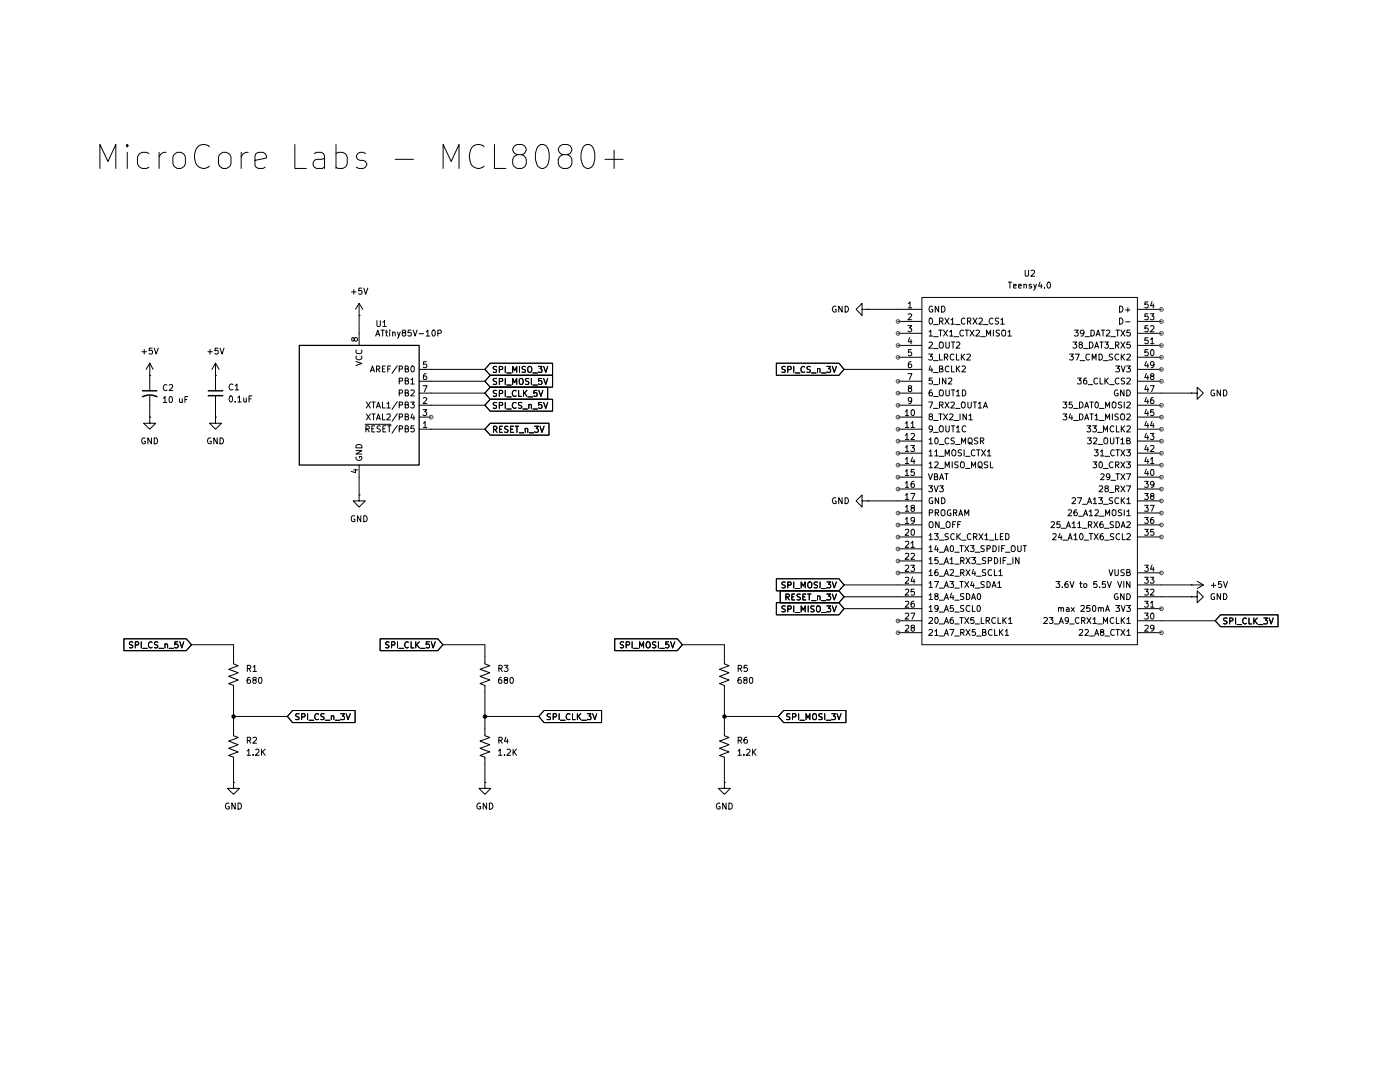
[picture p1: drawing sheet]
(kicad_sch
 (version 20250114)
 (generator "eeschema")
 (generator_version "9.0")
 (paper "A4")
 (lib_symbols
  (symbol "Device:C_Small"
   (pin_numbers (hide yes))
   (pin_names
    (offset 0.254) (hide yes)) (exclude_from_sim no) (in_bom yes) (on_board yes)
   (property "Reference" "C" (at 0.254 1.778 0) (effects (font (size 1.27 1.27)) (justify left)))
   (property "Value" "C_Small" (at 0.254 -2.032 0) (effects (font (size 1.27 1.27)) (justify left)))
   (property "Footprint" "" (at 0 0 0) (effects (font (size 1.27 1.27)) (hide yes)))
   (property "Datasheet" "~" (at 0 0 0) (effects (font (size 1.27 1.27)) (hide yes)))
   (property "Description" "Unpolarized capacitor, small symbol" (at 0 0 0) (effects (font (size 1.27 1.27)) (hide yes)))
   (symbol "C_Small_0_1"
    (polyline (pts (xy -1.524 0.508) (xy 1.524 0.508)) (stroke (width 0.3048) (type default)) (fill (type none)))
    (polyline (pts (xy -1.524 -0.508) (xy 1.524 -0.508)) (stroke (width 0.3302) (type default)) (fill (type none))))
   (symbol "C_Small_1_1"
    (pin passive line (at 0 2.54 270) (length 2.032) (name "~" (effects (font (size 1.27 1.27)))) (number "1" (effects (font (size 1.27 1.27)))))
    (pin passive line (at 0 -2.54 90) (length 2.032) (name "~" (effects (font (size 1.27 1.27)))) (number "2" (effects (font (size 1.27 1.27))))))
   (embedded_fonts no))
  (symbol "Device:C_Small_US"
   (pin_numbers (hide yes))
   (pin_names
    (offset 0.254) (hide yes)) (exclude_from_sim no) (in_bom yes) (on_board yes)
   (property "Reference" "C" (at 0.254 1.778 0) (effects (font (size 1.27 1.27)) (justify left)))
   (property "Value" "C_Small_US" (at 0.254 -2.032 0) (effects (font (size 1.27 1.27)) (justify left)))
   (property "Footprint" "" (at 0 0 0) (effects (font (size 1.27 1.27)) (hide yes)))
   (property "Datasheet" "" (at 0 0 0) (effects (font (size 1.27 1.27)) (hide yes)))
   (property "Description" "capacitor, small US symbol" (at 0 0 0) (effects (font (size 1.27 1.27)) (hide yes)))
   (symbol "C_Small_US_0_1"
    (polyline (pts (xy -1.524 0.508) (xy 1.524 0.508)) (stroke (width 0.3048) (type default)) (fill (type none)))
    (arc (start -1.524 -0.762) (mid 0 -0.3734) (end 1.524 -0.762) (stroke (width 0.3048) (type default)) (fill (type none))))
   (symbol "C_Small_US_1_1"
    (pin passive line (at 0 2.54 270) (length 2.032) (name "~" (effects (font (size 1.27 1.27)))) (number "1" (effects (font (size 1.27 1.27)))))
    (pin passive line (at 0 -2.54 90) (length 2.032) (name "~" (effects (font (size 1.27 1.27)))) (number "2" (effects (font (size 1.27 1.27))))))
   (embedded_fonts no))
  (symbol "Device:R_US"
   (pin_numbers (hide yes))
   (pin_names
    (offset 0)) (exclude_from_sim no) (in_bom yes) (on_board yes)
   (property "Reference" "R" (at 2.54 0 90) (effects (font (size 1.27 1.27))))
   (property "Value" "R_US" (at -2.54 0 90) (effects (font (size 1.27 1.27))))
   (property "Footprint" "" (at 1.016 -0.254 90) (effects (font (size 1.27 1.27)) (hide yes)))
   (property "Datasheet" "~" (at 0 0 0) (effects (font (size 1.27 1.27)) (hide yes)))
   (property "Description" "Resistor, US symbol" (at 0 0 0) (effects (font (size 1.27 1.27)) (hide yes)))
   (symbol "R_US_0_1"
    (polyline (pts (xy 0 2.286) (xy 0 2.54)) (stroke (width 0) (type default)) (fill (type none)))
    (polyline (pts (xy 0 2.286) (xy 1.016 1.905) (xy 0 1.524) (xy -1.016 1.143) (xy 0 0.762)) (stroke (width 0) (type default)) (fill (type none)))
    (polyline (pts (xy 0 0.762) (xy 1.016 0.381) (xy 0 0) (xy -1.016 -0.381) (xy 0 -0.762)) (stroke (width 0) (type default)) (fill (type none)))
    (polyline (pts (xy 0 -0.762) (xy 1.016 -1.143) (xy 0 -1.524) (xy -1.016 -1.905) (xy 0 -2.286)) (stroke (width 0) (type default)) (fill (type none)))
    (polyline (pts (xy 0 -2.286) (xy 0 -2.54)) (stroke (width 0) (type default)) (fill (type none))))
   (symbol "R_US_1_1"
    (pin passive line (at 0 3.81 270) (length 1.27) (name "~" (effects (font (size 1.27 1.27)))) (number "1" (effects (font (size 1.27 1.27)))))
    (pin passive line (at 0 -3.81 90) (length 1.27) (name "~" (effects (font (size 1.27 1.27)))) (number "2" (effects (font (size 1.27 1.27))))))
   (embedded_fonts no))
  (symbol "MCU_Microchip_ATtiny:ATtiny85V-10P" (exclude_from_sim no) (in_bom yes) (on_board yes)
   (property "Reference" "U" (at -12.7 13.97 0) (effects (font (size 1.27 1.27)) (justify left bottom)))
   (property "Value" "ATtiny85V-10P" (at 2.54 -13.97 0) (effects (font (size 1.27 1.27)) (justify left top)))
   (property "Footprint" "Package_DIP:DIP-8_W7.62mm" (at 0 0 0) (effects (font (size 1.27 1.27)
    (italic yes)) (hide yes)))
   (property "Datasheet" "http://ww1.microchip.com/downloads/en/DeviceDoc/atmel-2586-avr-8-bit-microcontroller-attiny25-attiny45-attiny85_datasheet.pdf" (at 0 0 0) (effects (font (size 1.27 1.27)) (hide yes)))
   (property "Description" "10MHz, 8kB Flash, 512B SRAM, 512B EEPROM, debugWIRE, DIP-8" (at 0 0 0) (effects (font (size 1.27 1.27)) (hide yes)))
   (symbol "ATtiny85V-10P_0_1"
    (rectangle (start -12.7 -12.7) (end 12.7 12.7) (stroke (width 0.254) (type default)) (fill (type background))))
   (symbol "ATtiny85V-10P_1_1"
    (pin power_in line (at 0 15.24 270) (length 2.54) (name "VCC" (effects (font (size 1.27 1.27)))) (number "8" (effects (font (size 1.27 1.27)))))
    (pin power_in line (at 0 -15.24 90) (length 2.54) (name "GND" (effects (font (size 1.27 1.27)))) (number "4" (effects (font (size 1.27 1.27)))))
    (pin bidirectional line (at 15.24 7.62 180) (length 2.54) (name "AREF/PB0" (effects (font (size 1.27 1.27)))) (number "5" (effects (font (size 1.27 1.27)))))
    (pin bidirectional line (at 15.24 5.08 180) (length 2.54) (name "PB1" (effects (font (size 1.27 1.27)))) (number "6" (effects (font (size 1.27 1.27)))))
    (pin bidirectional line (at 15.24 2.54 180) (length 2.54) (name "PB2" (effects (font (size 1.27 1.27)))) (number "7" (effects (font (size 1.27 1.27)))))
    (pin bidirectional line (at 15.24 0 180) (length 2.54) (name "XTAL1/PB3" (effects (font (size 1.27 1.27)))) (number "2" (effects (font (size 1.27 1.27)))))
    (pin bidirectional line (at 15.24 -2.54 180) (length 2.54) (name "XTAL2/PB4" (effects (font (size 1.27 1.27)))) (number "3" (effects (font (size 1.27 1.27)))))
    (pin bidirectional line (at 15.24 -5.08 180) (length 2.54) (name "~{RESET}/PB5" (effects (font (size 1.27 1.27)))) (number "1" (effects (font (size 1.27 1.27))))))
   (embedded_fonts no))
  (symbol "power:+5V"
   (power)
   (pin_numbers (hide yes))
   (pin_names
    (offset 0) (hide yes)) (exclude_from_sim no) (in_bom yes) (on_board yes)
   (property "Reference" "#PWR" (at 0 -3.81 0) (effects (font (size 1.27 1.27)) (hide yes)))
   (property "Value" "+5V" (at 0 3.556 0) (effects (font (size 1.27 1.27))))
   (property "Footprint" "" (at 0 0 0) (effects (font (size 1.27 1.27)) (hide yes)))
   (property "Datasheet" "" (at 0 0 0) (effects (font (size 1.27 1.27)) (hide yes)))
   (property "Description" "Power symbol creates a global label with name \"+5V\"" (at 0 0 0) (effects (font (size 1.27 1.27)) (hide yes)))
   (symbol "+5V_0_1"
    (polyline (pts (xy -0.762 1.27) (xy 0 2.54)) (stroke (width 0) (type default)) (fill (type none)))
    (polyline (pts (xy 0 2.54) (xy 0.762 1.27)) (stroke (width 0) (type default)) (fill (type none)))
    (polyline (pts (xy 0 0) (xy 0 2.54)) (stroke (width 0) (type default)) (fill (type none))))
   (symbol "+5V_1_1"
    (pin power_in line (at 0 0 90) (length 0) (name "~" (effects (font (size 1.27 1.27)))) (number "1" (effects (font (size 1.27 1.27))))))
   (embedded_fonts no))
  (symbol "power:GND"
   (power)
   (pin_numbers (hide yes))
   (pin_names
    (offset 0) (hide yes)) (exclude_from_sim no) (in_bom yes) (on_board yes)
   (property "Reference" "#PWR" (at 0 -6.35 0) (effects (font (size 1.27 1.27)) (hide yes)))
   (property "Value" "GND" (at 0 -3.81 0) (effects (font (size 1.27 1.27))))
   (property "Footprint" "" (at 0 0 0) (effects (font (size 1.27 1.27)) (hide yes)))
   (property "Datasheet" "" (at 0 0 0) (effects (font (size 1.27 1.27)) (hide yes)))
   (property "Description" "Power symbol creates a global label with name \"GND\" , ground" (at 0 0 0) (effects (font (size 1.27 1.27)) (hide yes)))
   (symbol "GND_0_1"
    (polyline (pts (xy 0 0) (xy 0 -1.27) (xy 1.27 -1.27) (xy 0 -2.54) (xy -1.27 -1.27) (xy 0 -1.27)) (stroke (width 0) (type default)) (fill (type none))))
   (symbol "GND_1_1"
    (pin power_in line (at 0 0 270) (length 0) (name "~" (effects (font (size 1.27 1.27)))) (number "1" (effects (font (size 1.27 1.27))))))
   (embedded_fonts no))
  (symbol "teensy:Teensy4.0"
   (pin_names
    (offset 1.016)) (exclude_from_sim no) (in_bom yes) (on_board yes)
   (property "Reference" "U" (at 0 39.37 0) (effects (font (size 1.27 1.27))))
   (property "Value" "Teensy4.0" (at 0 -39.37 0) (effects (font (size 1.27 1.27))))
   (property "Footprint" "" (at -10.16 5.08 0) (effects (font (size 1.27 1.27)) (hide yes)))
   (property "Datasheet" "" (at -10.16 5.08 0) (effects (font (size 1.27 1.27)) (hide yes)))
   (property "Description" "" (at 0 0 0) (effects (font (size 1.27 1.27)) (hide yes)))
   (symbol "Teensy4.0_0_0"
    (text "3.6V to 5.5V" (at 11.43 -24.13 0) (effects (font (size 1.27 1.27))))
    (text "max 250mA" (at 11.43 -29.21 0) (effects (font (size 1.27 1.27))))
    (pin bidirectional line (at -27.94 24.13 0) (length 5.08) (name "3_LRCLK2" (effects (font (size 1.27 1.27)))) (number "5" (effects (font (size 1.27 1.27)))))
    (pin bidirectional line (at -27.94 21.59 0) (length 5.08) (name "4_BCLK2" (effects (font (size 1.27 1.27)))) (number "6" (effects (font (size 1.27 1.27)))))
    (pin bidirectional line (at -27.94 19.05 0) (length 5.08) (name "5_IN2" (effects (font (size 1.27 1.27)))) (number "7" (effects (font (size 1.27 1.27)))))
    (pin bidirectional line (at -27.94 16.51 0) (length 5.08) (name "6_OUT1D" (effects (font (size 1.27 1.27)))) (number "8" (effects (font (size 1.27 1.27)))))
    (pin bidirectional line (at -27.94 13.97 0) (length 5.08) (name "7_RX2_OUT1A" (effects (font (size 1.27 1.27)))) (number "9" (effects (font (size 1.27 1.27)))))
    (pin bidirectional line (at -27.94 11.43 0) (length 5.08) (name "8_TX2_IN1" (effects (font (size 1.27 1.27)))) (number "10" (effects (font (size 1.27 1.27)))))
    (pin bidirectional line (at -27.94 8.89 0) (length 5.08) (name "9_OUT1C" (effects (font (size 1.27 1.27)))) (number "11" (effects (font (size 1.27 1.27)))))
    (pin bidirectional line (at -27.94 6.35 0) (length 5.08) (name "10_CS_MQSR" (effects (font (size 1.27 1.27)))) (number "12" (effects (font (size 1.27 1.27)))))
    (pin bidirectional line (at -27.94 3.81 0) (length 5.08) (name "11_MOSI_CTX1" (effects (font (size 1.27 1.27)))) (number "13" (effects (font (size 1.27 1.27)))))
    (pin bidirectional line (at -27.94 1.27 0) (length 5.08) (name "12_MISO_MQSL" (effects (font (size 1.27 1.27)))) (number "14" (effects (font (size 1.27 1.27)))))
    (pin power_in line (at -27.94 -1.27 0) (length 5.08) (name "VBAT" (effects (font (size 1.27 1.27)))) (number "15" (effects (font (size 1.27 1.27)))))
    (pin power_in line (at -27.94 -3.81 0) (length 5.08) (name "3V3" (effects (font (size 1.27 1.27)))) (number "16" (effects (font (size 1.27 1.27)))))
    (pin power_in line (at -27.94 -6.35 0) (length 5.08) (name "GND" (effects (font (size 1.27 1.27)))) (number "17" (effects (font (size 1.27 1.27)))))
    (pin input line (at -27.94 -8.89 0) (length 5.08) (name "PROGRAM" (effects (font (size 1.27 1.27)))) (number "18" (effects (font (size 1.27 1.27)))))
    (pin input line (at -27.94 -11.43 0) (length 5.08) (name "ON_OFF" (effects (font (size 1.27 1.27)))) (number "19" (effects (font (size 1.27 1.27)))))
    (pin bidirectional line (at -27.94 -13.97 0) (length 5.08) (name "13_SCK_CRX1_LED" (effects (font (size 1.27 1.27)))) (number "20" (effects (font (size 1.27 1.27)))))
    (pin bidirectional line (at -27.94 -16.51 0) (length 5.08) (name "14_A0_TX3_SPDIF_OUT" (effects (font (size 1.27 1.27)))) (number "21" (effects (font (size 1.27 1.27)))))
    (pin bidirectional line (at -27.94 -19.05 0) (length 5.08) (name "15_A1_RX3_SPDIF_IN" (effects (font (size 1.27 1.27)))) (number "22" (effects (font (size 1.27 1.27)))))
    (pin bidirectional line (at -27.94 -21.59 0) (length 5.08) (name "16_A2_RX4_SCL1" (effects (font (size 1.27 1.27)))) (number "23" (effects (font (size 1.27 1.27)))))
    (pin bidirectional line (at -27.94 -24.13 0) (length 5.08) (name "17_A3_TX4_SDA1" (effects (font (size 1.27 1.27)))) (number "24" (effects (font (size 1.27 1.27)))))
    (pin bidirectional line (at -27.94 -26.67 0) (length 5.08) (name "18_A4_SDA0" (effects (font (size 1.27 1.27)))) (number "25" (effects (font (size 1.27 1.27)))))
    (pin bidirectional line (at -27.94 -29.21 0) (length 5.08) (name "19_A5_SCL0" (effects (font (size 1.27 1.27)))) (number "26" (effects (font (size 1.27 1.27)))))
    (pin bidirectional line (at -27.94 -31.75 0) (length 5.08) (name "20_A6_TX5_LRCLK1" (effects (font (size 1.27 1.27)))) (number "27" (effects (font (size 1.27 1.27)))))
    (pin bidirectional line (at -27.94 -34.29 0) (length 5.08) (name "21_A7_RX5_BCLK1" (effects (font (size 1.27 1.27)))) (number "28" (effects (font (size 1.27 1.27)))))
    (pin bidirectional line (at 27.94 34.29 180) (length 5.08) (name "D+" (effects (font (size 1.27 1.27)))) (number "54" (effects (font (size 1.27 1.27)))))
    (pin bidirectional line (at 27.94 31.75 180) (length 5.08) (name "D-" (effects (font (size 1.27 1.27)))) (number "53" (effects (font (size 1.27 1.27)))))
    (pin bidirectional line (at 27.94 29.21 180) (length 5.08) (name "39_DAT2_TX5" (effects (font (size 1.27 1.27)))) (number "52" (effects (font (size 1.27 1.27)))))
    (pin bidirectional line (at 27.94 26.67 180) (length 5.08) (name "38_DAT3_RX5" (effects (font (size 1.27 1.27)))) (number "51" (effects (font (size 1.27 1.27)))))
    (pin bidirectional line (at 27.94 24.13 180) (length 5.08) (name "37_CMD_SCK2" (effects (font (size 1.27 1.27)))) (number "50" (effects (font (size 1.27 1.27)))))
    (pin power_out line (at 27.94 21.59 180) (length 5.08) (name "3V3" (effects (font (size 1.27 1.27)))) (number "49" (effects (font (size 1.27 1.27)))))
    (pin bidirectional line (at 27.94 19.05 180) (length 5.08) (name "36_CLK_CS2" (effects (font (size 1.27 1.27)))) (number "48" (effects (font (size 1.27 1.27)))))
    (pin power_out line (at 27.94 16.51 180) (length 5.08) (name "GND" (effects (font (size 1.27 1.27)))) (number "47" (effects (font (size 1.27 1.27)))))
    (pin bidirectional line (at 27.94 13.97 180) (length 5.08) (name "35_DAT0_MOSI2" (effects (font (size 1.27 1.27)))) (number "46" (effects (font (size 1.27 1.27)))))
    (pin bidirectional line (at 27.94 11.43 180) (length 5.08) (name "34_DAT1_MISO2" (effects (font (size 1.27 1.27)))) (number "45" (effects (font (size 1.27 1.27)))))
    (pin bidirectional line (at 27.94 8.89 180) (length 5.08) (name "33_MCLK2" (effects (font (size 1.27 1.27)))) (number "44" (effects (font (size 1.27 1.27)))))
    (pin bidirectional line (at 27.94 6.35 180) (length 5.08) (name "32_OUT1B" (effects (font (size 1.27 1.27)))) (number "43" (effects (font (size 1.27 1.27)))))
    (pin bidirectional line (at 27.94 3.81 180) (length 5.08) (name "31_CTX3" (effects (font (size 1.27 1.27)))) (number "42" (effects (font (size 1.27 1.27)))))
    (pin bidirectional line (at 27.94 1.27 180) (length 5.08) (name "30_CRX3" (effects (font (size 1.27 1.27)))) (number "41" (effects (font (size 1.27 1.27)))))
    (pin bidirectional line (at 27.94 -1.27 180) (length 5.08) (name "29_TX7" (effects (font (size 1.27 1.27)))) (number "40" (effects (font (size 1.27 1.27)))))
    (pin bidirectional line (at 27.94 -3.81 180) (length 5.08) (name "28_RX7" (effects (font (size 1.27 1.27)))) (number "39" (effects (font (size 1.27 1.27)))))
    (pin bidirectional line (at 27.94 -6.35 180) (length 5.08) (name "27_A13_SCK1" (effects (font (size 1.27 1.27)))) (number "38" (effects (font (size 1.27 1.27)))))
    (pin bidirectional line (at 27.94 -8.89 180) (length 5.08) (name "26_A12_MOSI1" (effects (font (size 1.27 1.27)))) (number "37" (effects (font (size 1.27 1.27)))))
    (pin bidirectional line (at 27.94 -11.43 180) (length 5.08) (name "25_A11_RX6_SDA2" (effects (font (size 1.27 1.27)))) (number "36" (effects (font (size 1.27 1.27)))))
    (pin bidirectional line (at 27.94 -13.97 180) (length 5.08) (name "24_A10_TX6_SCL2" (effects (font (size 1.27 1.27)))) (number "35" (effects (font (size 1.27 1.27)))))
    (pin power_out line (at 27.94 -21.59 180) (length 5.08) (name "VUSB" (effects (font (size 1.27 1.27)))) (number "34" (effects (font (size 1.27 1.27)))))
    (pin power_in line (at 27.94 -24.13 180) (length 5.08) (name "VIN" (effects (font (size 1.27 1.27)))) (number "33" (effects (font (size 1.27 1.27)))))
    (pin power_in line (at 27.94 -26.67 180) (length 5.08) (name "GND" (effects (font (size 1.27 1.27)))) (number "32" (effects (font (size 1.27 1.27)))))
    (pin power_out line (at 27.94 -29.21 180) (length 5.08) (name "3V3" (effects (font (size 1.27 1.27)))) (number "31" (effects (font (size 1.27 1.27)))))
    (pin bidirectional line (at 27.94 -31.75 180) (length 5.08) (name "23_A9_CRX1_MCLK1" (effects (font (size 1.27 1.27)))) (number "30" (effects (font (size 1.27 1.27)))))
    (pin bidirectional line (at 27.94 -34.29 180) (length 5.08) (name "22_A8_CTX1" (effects (font (size 1.27 1.27)))) (number "29" (effects (font (size 1.27 1.27))))))
   (symbol "Teensy4.0_0_1"
    (rectangle (start -22.86 36.83) (end 22.86 -36.83) (stroke (width 0) (type solid)) (fill (type none)))
    (rectangle (start -20.32 -31.75) (end -20.32 -31.75) (stroke (width 0) (type solid)) (fill (type none))))
   (symbol "Teensy4.0_1_1"
    (pin power_in line (at -27.94 34.29 0) (length 5.08) (name "GND" (effects (font (size 1.27 1.27)))) (number "1" (effects (font (size 1.27 1.27)))))
    (pin bidirectional line (at -27.94 31.75 0) (length 5.08) (name "0_RX1_CRX2_CS1" (effects (font (size 1.27 1.27)))) (number "2" (effects (font (size 1.27 1.27)))))
    (pin bidirectional line (at -27.94 29.21 0) (length 5.08) (name "1_TX1_CTX2_MISO1" (effects (font (size 1.27 1.27)))) (number "3" (effects (font (size 1.27 1.27)))))
    (pin bidirectional line (at -27.94 26.67 0) (length 5.08) (name "2_OUT2" (effects (font (size 1.27 1.27)))) (number "4" (effects (font (size 1.27 1.27))))))
   (embedded_fonts no)))
 (text "MicroCore Labs - MCL8080+"
  (exclude_from_sim no)
  (at 76.708 23.876 0)
  (effects (font (size 5.08 5.08))))
 (junction
  (at 153.67 142.24)
  (diameter 0)
  (color 0 0 0 0))
 (junction
  (at 49.53 142.24)
  (diameter 0)
  (color 0 0 0 0))
 (junction
  (at 102.87 142.24)
  (diameter 0)
  (color 0 0 0 0))
 (wire
  (pts (xy 153.67 142.24) (xy 165.1 142.24))
  (stroke (width 0) (type default)))
 (wire
  (pts (xy 153.67 137.16) (xy 153.67 142.24))
  (stroke (width 0) (type default)))
 (wire
  (pts (xy 102.87 144.78) (xy 102.87 142.24))
  (stroke (width 0) (type default)))
 (wire
  (pts (xy 246.38 121.92) (xy 257.81 121.92))
  (stroke (width 0) (type default)))
 (wire
  (pts (xy 246.38 116.84) (xy 252.73 116.84))
  (stroke (width 0) (type default)))
 (wire
  (pts (xy 144.78 127) (xy 153.67 127))
  (stroke (width 0) (type default)))
 (wire
  (pts (xy 76.2 91.44) (xy 76.2 95.25))
  (stroke (width 0) (type default)))
 (wire
  (pts (xy 76.2 57.15) (xy 76.2 60.96))
  (stroke (width 0) (type default)))
 (wire
  (pts (xy 190.5 114.3) (xy 179.07 114.3))
  (stroke (width 0) (type default)))
 (wire
  (pts (xy 91.44 73.66) (xy 102.87 73.66))
  (stroke (width 0) (type default)))
 (wire
  (pts (xy 91.44 71.12) (xy 102.87 71.12))
  (stroke (width 0) (type default)))
 (wire
  (pts (xy 153.67 152.4) (xy 153.67 156.21))
  (stroke (width 0) (type default)))
 (wire
  (pts (xy 102.87 142.24) (xy 114.3 142.24))
  (stroke (width 0) (type default)))
 (wire
  (pts (xy 184.15 96.52) (xy 190.5 96.52))
  (stroke (width 0) (type default)))
 (wire
  (pts (xy 91.44 68.58) (xy 102.87 68.58))
  (stroke (width 0) (type default)))
 (wire
  (pts (xy 91.44 81.28) (xy 102.87 81.28))
  (stroke (width 0) (type default)))
 (wire
  (pts (xy 31.75 76.2) (xy 31.75 78.74))
  (stroke (width 0) (type default)))
 (wire
  (pts (xy 45.72 69.85) (xy 45.72 71.12))
  (stroke (width 0) (type default)))
 (wire
  (pts (xy 102.87 137.16) (xy 102.87 142.24))
  (stroke (width 0) (type default)))
 (wire
  (pts (xy 49.53 144.78) (xy 49.53 142.24))
  (stroke (width 0) (type default)))
 (wire
  (pts (xy 190.5 116.84) (xy 179.07 116.84))
  (stroke (width 0) (type default)))
 (wire
  (pts (xy 190.5 68.58) (xy 179.07 68.58))
  (stroke (width 0) (type default)))
 (wire
  (pts (xy 49.53 137.16) (xy 49.53 142.24))
  (stroke (width 0) (type default)))
 (wire
  (pts (xy 184.15 55.88) (xy 190.5 55.88))
  (stroke (width 0) (type default)))
 (wire
  (pts (xy 190.5 119.38) (xy 179.07 119.38))
  (stroke (width 0) (type default)))
 (wire
  (pts (xy 31.75 69.85) (xy 31.75 71.12))
  (stroke (width 0) (type default)))
 (wire
  (pts (xy 49.53 127) (xy 49.53 129.54))
  (stroke (width 0) (type default)))
 (wire
  (pts (xy 45.72 76.2) (xy 45.72 78.74))
  (stroke (width 0) (type default)))
 (wire
  (pts (xy 246.38 114.3) (xy 252.73 114.3))
  (stroke (width 0) (type default)))
 (wire
  (pts (xy 153.67 127) (xy 153.67 129.54))
  (stroke (width 0) (type default)))
 (wire
  (pts (xy 91.44 76.2) (xy 102.87 76.2))
  (stroke (width 0) (type default)))
 (wire
  (pts (xy 49.53 142.24) (xy 60.96 142.24))
  (stroke (width 0) (type default)))
 (wire
  (pts (xy 102.87 127) (xy 102.87 129.54))
  (stroke (width 0) (type default)))
 (wire
  (pts (xy 102.87 152.4) (xy 102.87 156.21))
  (stroke (width 0) (type default)))
 (wire
  (pts (xy 252.73 73.66) (xy 246.38 73.66))
  (stroke (width 0) (type default)))
 (wire
  (pts (xy 153.67 144.78) (xy 153.67 142.24))
  (stroke (width 0) (type default)))
 (wire
  (pts (xy 49.53 152.4) (xy 49.53 156.21))
  (stroke (width 0) (type default)))
 (wire
  (pts (xy 93.98 127) (xy 102.87 127))
  (stroke (width 0) (type default)))
 (wire
  (pts (xy 40.64 127) (xy 49.53 127))
  (stroke (width 0) (type default)))
 (global_label "SPI_CS_n_5V"
  (shape input)
  (at 102.87 76.2 0)
  (fields_autoplaced yes)
  (effects (font (size 1.27 1.27)) (justify left))
  (property "Intersheetrefs" "${INTERSHEET_REFS}" (at 117.7689 76.2 0) (effects (font (size 1.27 1.27)) (justify left) (hide yes))))
 (global_label "RESET_n_3V"
  (shape input)
  (at 102.87 81.28 0)
  (fields_autoplaced yes)
  (effects (font (size 1.27 1.27)) (justify left))
  (property "Intersheetrefs" "${INTERSHEET_REFS}" (at 116.9826 81.28 0) (effects (font (size 1.27 1.27)) (justify left) (hide yes))))
 (global_label "SPI_MISO_3V"
  (shape input)
  (at 102.87 68.58 0)
  (fields_autoplaced yes)
  (effects (font (size 1.27 1.27)) (justify left))
  (property "Intersheetrefs" "${INTERSHEET_REFS}" (at 117.769 68.58 0) (effects (font (size 1.27 1.27)) (justify left) (hide yes))))
 (global_label "SPI_MISO_3V"
  (shape input)
  (at 179.07 119.38 180)
  (fields_autoplaced yes)
  (effects (font (size 1.27 1.27)) (justify right))
  (property "Intersheetrefs" "${INTERSHEET_REFS}" (at 164.171 119.38 0) (effects (font (size 1.27 1.27)) (justify right) (hide yes))))
 (global_label "SPI_MOSI_3V"
  (shape input)
  (at 179.07 114.3 180)
  (fields_autoplaced yes)
  (effects (font (size 1.27 1.27)) (justify right))
  (property "Intersheetrefs" "${INTERSHEET_REFS}" (at 164.171 114.3 0) (effects (font (size 1.27 1.27)) (justify right) (hide yes))))
 (global_label "SPI_MOSI_5V"
  (shape input)
  (at 144.78 127 180)
  (fields_autoplaced yes)
  (effects (font (size 1.27 1.27)) (justify right))
  (property "Intersheetrefs" "${INTERSHEET_REFS}" (at 129.881 127 0) (effects (font (size 1.27 1.27)) (justify right) (hide yes))))
 (global_label "RESET_n_3V"
  (shape input)
  (at 179.07 116.84 180)
  (fields_autoplaced yes)
  (effects (font (size 1.27 1.27)) (justify right))
  (property "Intersheetrefs" "${INTERSHEET_REFS}" (at 164.9574 116.84 0) (effects (font (size 1.27 1.27)) (justify right) (hide yes))))
 (global_label "SPI_CLK_3V"
  (shape input)
  (at 114.3 142.24 0)
  (fields_autoplaced yes)
  (effects (font (size 1.27 1.27)) (justify left))
  (property "Intersheetrefs" "${INTERSHEET_REFS}" (at 128.1709 142.24 0) (effects (font (size 1.27 1.27)) (justify left) (hide yes))))
 (global_label "SPI_MOSI_5V"
  (shape input)
  (at 102.87 71.12 0)
  (fields_autoplaced yes)
  (effects (font (size 1.27 1.27)) (justify left))
  (property "Intersheetrefs" "${INTERSHEET_REFS}" (at 117.769 71.12 0) (effects (font (size 1.27 1.27)) (justify left) (hide yes))))
 (global_label "SPI_CS_n_3V"
  (shape input)
  (at 60.96 142.24 0)
  (fields_autoplaced yes)
  (effects (font (size 1.27 1.27)) (justify left))
  (property "Intersheetrefs" "${INTERSHEET_REFS}" (at 75.8589 142.24 0) (effects (font (size 1.27 1.27)) (justify left) (hide yes))))
 (global_label "SPI_CS_n_3V"
  (shape input)
  (at 179.07 68.58 180)
  (fields_autoplaced yes)
  (effects (font (size 1.27 1.27)) (justify right))
  (property "Intersheetrefs" "${INTERSHEET_REFS}" (at 164.1711 68.58 0) (effects (font (size 1.27 1.27)) (justify right) (hide yes))))
 (global_label "SPI_CLK_5V"
  (shape input)
  (at 93.98 127 180)
  (fields_autoplaced yes)
  (effects (font (size 1.27 1.27)) (justify right))
  (property "Intersheetrefs" "${INTERSHEET_REFS}" (at 80.1091 127 0) (effects (font (size 1.27 1.27)) (justify right) (hide yes))))
 (global_label "SPI_CS_n_5V"
  (shape input)
  (at 40.64 127 180)
  (fields_autoplaced yes)
  (effects (font (size 1.27 1.27)) (justify right))
  (property "Intersheetrefs" "${INTERSHEET_REFS}" (at 25.7411 127 0) (effects (font (size 1.27 1.27)) (justify right) (hide yes))))
 (global_label "SPI_MOSI_3V"
  (shape input)
  (at 165.1 142.24 0)
  (fields_autoplaced yes)
  (effects (font (size 1.27 1.27)) (justify left))
  (property "Intersheetrefs" "${INTERSHEET_REFS}" (at 179.999 142.24 0) (effects (font (size 1.27 1.27)) (justify left) (hide yes))))
 (global_label "SPI_CLK_5V"
  (shape input)
  (at 102.87 73.66 0)
  (fields_autoplaced yes)
  (effects (font (size 1.27 1.27)) (justify left))
  (property "Intersheetrefs" "${INTERSHEET_REFS}" (at 116.7409 73.66 0) (effects (font (size 1.27 1.27)) (justify left) (hide yes))))
 (global_label "SPI_CLK_3V"
  (shape input)
  (at 257.81 121.92 0)
  (fields_autoplaced yes)
  (effects (font (size 1.27 1.27)) (justify left))
  (property "Intersheetrefs" "${INTERSHEET_REFS}" (at 271.6809 121.92 0) (effects (font (size 1.27 1.27)) (justify left) (hide yes))))
 (symbol
  (lib_id "Device:R_US")
  (at 102.87 133.35 180)
  (unit 1)
  (exclude_from_sim no)
  (in_bom yes)
  (on_board yes)
  (dnp no)
  (fields_autoplaced yes)
  (property "Reference" "R3" (at 105.41 132.0799 0) (effects (font (size 1.27 1.27)) (justify right)))
  (property "Value" "680" (at 105.41 134.6199 0) (effects (font (size 1.27 1.27)) (justify right)))
  (property "Footprint" "Resistor_THT:R_Axial_DIN0204_L3.6mm_D1.6mm_P5.08mm_Horizontal" (at 101.854 133.096 90) (effects (font (size 1.27 1.27)) (hide yes)))
  (property "Datasheet" "~" (at 102.87 133.35 0) (effects (font (size 1.27 1.27)) (hide yes)))
  (property "Description" "Resistor, US symbol" (at 102.87 133.35 0) (effects (font (size 1.27 1.27)) (hide yes)))
  (pin "1")
  (pin "2"))
 (symbol
  (lib_id "power:GND")
  (at 252.73 116.84 90)
  (unit 1)
  (exclude_from_sim no)
  (in_bom yes)
  (on_board yes)
  (dnp no)
  (fields_autoplaced yes)
  (property "Reference" "#PWR06" (at 259.08 116.84 0) (effects (font (size 1.27 1.27)) (hide yes)))
  (property "Value" "GND" (at 256.54 116.8399 90) (effects (font (size 1.27 1.27)) (justify right)))
  (property "Footprint" "" (at 252.73 116.84 0) (effects (font (size 1.27 1.27)) (hide yes)))
  (property "Datasheet" "" (at 252.73 116.84 0) (effects (font (size 1.27 1.27)) (hide yes)))
  (property "Description" "Power symbol creates a global label with name \"GND\" , ground" (at 252.73 116.84 0) (effects (font (size 1.27 1.27)) (hide yes)))
  (pin "1"))
 (symbol
  (lib_id "power:+5V")
  (at 45.72 69.85 0)
  (unit 1)
  (exclude_from_sim no)
  (in_bom yes)
  (on_board yes)
  (dnp no)
  (fields_autoplaced yes)
  (property "Reference" "#PWR011" (at 45.72 73.66 0) (effects (font (size 1.27 1.27)) (hide yes)))
  (property "Value" "+5V" (at 45.72 64.77 0) (effects (font (size 1.27 1.27))))
  (property "Footprint" "" (at 45.72 69.85 0) (effects (font (size 1.27 1.27)) (hide yes)))
  (property "Datasheet" "" (at 45.72 69.85 0) (effects (font (size 1.27 1.27)) (hide yes)))
  (property "Description" "Power symbol creates a global label with name \"+5V\"" (at 45.72 69.85 0) (effects (font (size 1.27 1.27)) (hide yes)))
  (pin "1"))
 (symbol
  (lib_id "Device:R_US")
  (at 153.67 148.59 180)
  (unit 1)
  (exclude_from_sim no)
  (in_bom yes)
  (on_board yes)
  (dnp no)
  (fields_autoplaced yes)
  (property "Reference" "R6" (at 156.21 147.3199 0) (effects (font (size 1.27 1.27)) (justify right)))
  (property "Value" "1.2K" (at 156.21 149.8599 0) (effects (font (size 1.27 1.27)) (justify right)))
  (property "Footprint" "Resistor_THT:R_Axial_DIN0204_L3.6mm_D1.6mm_P5.08mm_Horizontal" (at 152.654 148.336 90) (effects (font (size 1.27 1.27)) (hide yes)))
  (property "Datasheet" "~" (at 153.67 148.59 0) (effects (font (size 1.27 1.27)) (hide yes)))
  (property "Description" "Resistor, US symbol" (at 153.67 148.59 0) (effects (font (size 1.27 1.27)) (hide yes)))
  (pin "1")
  (pin "2"))
 (symbol
  (lib_id "power:GND")
  (at 153.67 156.21 0)
  (unit 1)
  (exclude_from_sim no)
  (in_bom yes)
  (on_board yes)
  (dnp no)
  (fields_autoplaced yes)
  (property "Reference" "#PWR010" (at 153.67 162.56 0) (effects (font (size 1.27 1.27)) (hide yes)))
  (property "Value" "GND" (at 153.67 161.29 0) (effects (font (size 1.27 1.27))))
  (property "Footprint" "" (at 153.67 156.21 0) (effects (font (size 1.27 1.27)) (hide yes)))
  (property "Datasheet" "" (at 153.67 156.21 0) (effects (font (size 1.27 1.27)) (hide yes)))
  (property "Description" "Power symbol creates a global label with name \"GND\" , ground" (at 153.67 156.21 0) (effects (font (size 1.27 1.27)) (hide yes)))
  (pin "1"))
 (symbol
  (lib_id "power:GND")
  (at 184.15 96.52 270)
  (unit 1)
  (exclude_from_sim no)
  (in_bom yes)
  (on_board yes)
  (dnp no)
  (fields_autoplaced yes)
  (property "Reference" "#PWR04" (at 177.8 96.52 0) (effects (font (size 1.27 1.27)) (hide yes)))
  (property "Value" "GND" (at 180.34 96.5199 90) (effects (font (size 1.27 1.27)) (justify right)))
  (property "Footprint" "" (at 184.15 96.52 0) (effects (font (size 1.27 1.27)) (hide yes)))
  (property "Datasheet" "" (at 184.15 96.52 0) (effects (font (size 1.27 1.27)) (hide yes)))
  (property "Description" "Power symbol creates a global label with name \"GND\" , ground" (at 184.15 96.52 0) (effects (font (size 1.27 1.27)) (hide yes)))
  (pin "1"))
 (symbol
  (lib_id "power:GND")
  (at 252.73 73.66 90)
  (unit 1)
  (exclude_from_sim no)
  (in_bom yes)
  (on_board yes)
  (dnp no)
  (fields_autoplaced yes)
  (property "Reference" "#PWR07" (at 259.08 73.66 0) (effects (font (size 1.27 1.27)) (hide yes)))
  (property "Value" "GND" (at 256.54 73.6601 90) (effects (font (size 1.27 1.27)) (justify right)))
  (property "Footprint" "" (at 252.73 73.66 0) (effects (font (size 1.27 1.27)) (hide yes)))
  (property "Datasheet" "" (at 252.73 73.66 0) (effects (font (size 1.27 1.27)) (hide yes)))
  (property "Description" "Power symbol creates a global label with name \"GND\" , ground" (at 252.73 73.66 0) (effects (font (size 1.27 1.27)) (hide yes)))
  (pin "1"))
 (symbol
  (lib_id "power:GND")
  (at 76.2 95.25 0)
  (unit 1)
  (exclude_from_sim no)
  (in_bom yes)
  (on_board yes)
  (dnp no)
  (fields_autoplaced yes)
  (property "Reference" "#PWR01" (at 76.2 101.6 0) (effects (font (size 1.27 1.27)) (hide yes)))
  (property "Value" "GND" (at 76.2 100.33 0) (effects (font (size 1.27 1.27))))
  (property "Footprint" "" (at 76.2 95.25 0) (effects (font (size 1.27 1.27)) (hide yes)))
  (property "Datasheet" "" (at 76.2 95.25 0) (effects (font (size 1.27 1.27)) (hide yes)))
  (property "Description" "Power symbol creates a global label with name \"GND\" , ground" (at 76.2 95.25 0) (effects (font (size 1.27 1.27)) (hide yes)))
  (pin "1"))
 (symbol
  (lib_id "Device:R_US")
  (at 153.67 133.35 180)
  (unit 1)
  (exclude_from_sim no)
  (in_bom yes)
  (on_board yes)
  (dnp no)
  (fields_autoplaced yes)
  (property "Reference" "R5" (at 156.21 132.0799 0) (effects (font (size 1.27 1.27)) (justify right)))
  (property "Value" "680" (at 156.21 134.6199 0) (effects (font (size 1.27 1.27)) (justify right)))
  (property "Footprint" "Resistor_THT:R_Axial_DIN0204_L3.6mm_D1.6mm_P5.08mm_Horizontal" (at 152.654 133.096 90) (effects (font (size 1.27 1.27)) (hide yes)))
  (property "Datasheet" "~" (at 153.67 133.35 0) (effects (font (size 1.27 1.27)) (hide yes)))
  (property "Description" "Resistor, US symbol" (at 153.67 133.35 0) (effects (font (size 1.27 1.27)) (hide yes)))
  (pin "1")
  (pin "2"))
 (symbol
  (lib_id "Device:C_Small_US")
  (at 31.75 73.66 0)
  (unit 1)
  (exclude_from_sim no)
  (in_bom yes)
  (on_board yes)
  (dnp no)
  (fields_autoplaced yes)
  (property "Reference" "C2" (at 34.29 72.5169 0) (effects (font (size 1.27 1.27)) (justify left)))
  (property "Value" "10 uF" (at 34.29 75.0569 0) (effects (font (size 1.27 1.27)) (justify left)))
  (property "Footprint" "Capacitor_THT:CP_Radial_D5.0mm_P2.00mm" (at 31.75 73.66 0) (effects (font (size 1.27 1.27)) (hide yes)))
  (property "Datasheet" "" (at 31.75 73.66 0) (effects (font (size 1.27 1.27)) (hide yes)))
  (property "Description" "capacitor, small US symbol" (at 31.75 73.66 0) (effects (font (size 1.27 1.27)) (hide yes)))
  (pin "2")
  (pin "1"))
 (symbol
  (lib_id "power:GND")
  (at 45.72 78.74 0)
  (unit 1)
  (exclude_from_sim no)
  (in_bom yes)
  (on_board yes)
  (dnp no)
  (fields_autoplaced yes)
  (property "Reference" "#PWR012" (at 45.72 85.09 0) (effects (font (size 1.27 1.27)) (hide yes)))
  (property "Value" "GND" (at 45.72 83.82 0) (effects (font (size 1.27 1.27))))
  (property "Footprint" "" (at 45.72 78.74 0) (effects (font (size 1.27 1.27)) (hide yes)))
  (property "Datasheet" "" (at 45.72 78.74 0) (effects (font (size 1.27 1.27)) (hide yes)))
  (property "Description" "Power symbol creates a global label with name \"GND\" , ground" (at 45.72 78.74 0) (effects (font (size 1.27 1.27)) (hide yes)))
  (pin "1"))
 (symbol
  (lib_id "power:GND")
  (at 31.75 78.74 0)
  (unit 1)
  (exclude_from_sim no)
  (in_bom yes)
  (on_board yes)
  (dnp no)
  (fields_autoplaced yes)
  (property "Reference" "#PWR014" (at 31.75 85.09 0) (effects (font (size 1.27 1.27)) (hide yes)))
  (property "Value" "GND" (at 31.75 83.82 0) (effects (font (size 1.27 1.27))))
  (property "Footprint" "" (at 31.75 78.74 0) (effects (font (size 1.27 1.27)) (hide yes)))
  (property "Datasheet" "" (at 31.75 78.74 0) (effects (font (size 1.27 1.27)) (hide yes)))
  (property "Description" "Power symbol creates a global label with name \"GND\" , ground" (at 31.75 78.74 0) (effects (font (size 1.27 1.27)) (hide yes)))
  (pin "1"))
 (symbol
  (lib_id "Device:R_US")
  (at 49.53 148.59 180)
  (unit 1)
  (exclude_from_sim no)
  (in_bom yes)
  (on_board yes)
  (dnp no)
  (fields_autoplaced yes)
  (property "Reference" "R2" (at 52.07 147.3199 0) (effects (font (size 1.27 1.27)) (justify right)))
  (property "Value" "1.2K" (at 52.07 149.8599 0) (effects (font (size 1.27 1.27)) (justify right)))
  (property "Footprint" "Resistor_THT:R_Axial_DIN0204_L3.6mm_D1.6mm_P5.08mm_Horizontal" (at 48.514 148.336 90) (effects (font (size 1.27 1.27)) (hide yes)))
  (property "Datasheet" "~" (at 49.53 148.59 0) (effects (font (size 1.27 1.27)) (hide yes)))
  (property "Description" "Resistor, US symbol" (at 49.53 148.59 0) (effects (font (size 1.27 1.27)) (hide yes)))
  (pin "1")
  (pin "2"))
 (symbol
  (lib_id "power:GND")
  (at 49.53 156.21 0)
  (unit 1)
  (exclude_from_sim no)
  (in_bom yes)
  (on_board yes)
  (dnp no)
  (fields_autoplaced yes)
  (property "Reference" "#PWR08" (at 49.53 162.56 0) (effects (font (size 1.27 1.27)) (hide yes)))
  (property "Value" "GND" (at 49.53 161.29 0) (effects (font (size 1.27 1.27))))
  (property "Footprint" "" (at 49.53 156.21 0) (effects (font (size 1.27 1.27)) (hide yes)))
  (property "Datasheet" "" (at 49.53 156.21 0) (effects (font (size 1.27 1.27)) (hide yes)))
  (property "Description" "Power symbol creates a global label with name \"GND\" , ground" (at 49.53 156.21 0) (effects (font (size 1.27 1.27)) (hide yes)))
  (pin "1"))
 (symbol
  (lib_id "Device:R_US")
  (at 49.53 133.35 180)
  (unit 1)
  (exclude_from_sim no)
  (in_bom yes)
  (on_board yes)
  (dnp no)
  (fields_autoplaced yes)
  (property "Reference" "R1" (at 52.07 132.0799 0) (effects (font (size 1.27 1.27)) (justify right)))
  (property "Value" "680" (at 52.07 134.6199 0) (effects (font (size 1.27 1.27)) (justify right)))
  (property "Footprint" "Resistor_THT:R_Axial_DIN0204_L3.6mm_D1.6mm_P5.08mm_Horizontal" (at 48.514 133.096 90) (effects (font (size 1.27 1.27)) (hide yes)))
  (property "Datasheet" "~" (at 49.53 133.35 0) (effects (font (size 1.27 1.27)) (hide yes)))
  (property "Description" "Resistor, US symbol" (at 49.53 133.35 0) (effects (font (size 1.27 1.27)) (hide yes)))
  (pin "1")
  (pin "2"))
 (symbol
  (lib_id "MCU_Microchip_ATtiny:ATtiny85V-10P")
  (at 76.2 76.2 0)
  (unit 1)
  (exclude_from_sim no)
  (in_bom yes)
  (on_board yes)
  (dnp no)
  (property "Reference" "U1" (at 82.296 58.928 0) (effects (font (size 1.27 1.27)) (justify right)))
  (property "Value" "ATtiny85V-10P" (at 93.98 60.96 0) (effects (font (size 1.27 1.27)) (justify right)))
  (property "Footprint" "Package_DIP:DIP-8_W7.62mm" (at 76.2 76.2 0) (effects (font (size 1.27 1.27)
    (italic yes)) (hide yes)))
  (property "Datasheet" "http://ww1.microchip.com/downloads/en/DeviceDoc/atmel-2586-avr-8-bit-microcontroller-attiny25-attiny45-attiny85_datasheet.pdf" (at 76.2 76.2 0) (effects (font (size 1.27 1.27)) (hide yes)))
  (property "Description" "10MHz, 8kB Flash, 512B SRAM, 512B EEPROM, debugWIRE, DIP-8" (at 76.2 76.2 0) (effects (font (size 1.27 1.27)) (hide yes)))
  (pin "8")
  (pin "3")
  (pin "4")
  (pin "6")
  (pin "2")
  (pin "5")
  (pin "1")
  (pin "7"))
 (symbol
  (lib_id "power:GND")
  (at 184.15 55.88 270)
  (unit 1)
  (exclude_from_sim no)
  (in_bom yes)
  (on_board yes)
  (dnp no)
  (fields_autoplaced yes)
  (property "Reference" "#PWR02" (at 177.8 55.88 0) (effects (font (size 1.27 1.27)) (hide yes)))
  (property "Value" "GND" (at 180.34 55.8799 90) (effects (font (size 1.27 1.27)) (justify right)))
  (property "Footprint" "" (at 184.15 55.88 0) (effects (font (size 1.27 1.27)) (hide yes)))
  (property "Datasheet" "" (at 184.15 55.88 0) (effects (font (size 1.27 1.27)) (hide yes)))
  (property "Description" "Power symbol creates a global label with name \"GND\" , ground" (at 184.15 55.88 0) (effects (font (size 1.27 1.27)) (hide yes)))
  (pin "1"))
 (symbol
  (lib_id "power:+5V")
  (at 76.2 57.15 0)
  (unit 1)
  (exclude_from_sim no)
  (in_bom yes)
  (on_board yes)
  (dnp no)
  (fields_autoplaced yes)
  (property "Reference" "#PWR03" (at 76.2 60.96 0) (effects (font (size 1.27 1.27)) (hide yes)))
  (property "Value" "+5V" (at 76.2 52.07 0) (effects (font (size 1.27 1.27))))
  (property "Footprint" "" (at 76.2 57.15 0) (effects (font (size 1.27 1.27)) (hide yes)))
  (property "Datasheet" "" (at 76.2 57.15 0) (effects (font (size 1.27 1.27)) (hide yes)))
  (property "Description" "Power symbol creates a global label with name \"+5V\"" (at 76.2 57.15 0) (effects (font (size 1.27 1.27)) (hide yes)))
  (pin "1"))
 (symbol
  (lib_id "power:+5V")
  (at 31.75 69.85 0)
  (unit 1)
  (exclude_from_sim no)
  (in_bom yes)
  (on_board yes)
  (dnp no)
  (fields_autoplaced yes)
  (property "Reference" "#PWR013" (at 31.75 73.66 0) (effects (font (size 1.27 1.27)) (hide yes)))
  (property "Value" "+5V" (at 31.75 64.77 0) (effects (font (size 1.27 1.27))))
  (property "Footprint" "" (at 31.75 69.85 0) (effects (font (size 1.27 1.27)) (hide yes)))
  (property "Datasheet" "" (at 31.75 69.85 0) (effects (font (size 1.27 1.27)) (hide yes)))
  (property "Description" "Power symbol creates a global label with name \"+5V\"" (at 31.75 69.85 0) (effects (font (size 1.27 1.27)) (hide yes)))
  (pin "1"))
 (symbol
  (lib_id "teensy:Teensy4.0")
  (at 218.44 90.17 0)
  (unit 1)
  (exclude_from_sim no)
  (in_bom yes)
  (on_board yes)
  (dnp no)
  (fields_autoplaced yes)
  (property "Reference" "U2" (at 218.44 48.26 0) (effects (font (size 1.27 1.27))))
  (property "Value" "Teensy4.0" (at 218.44 50.8 0) (effects (font (size 1.27 1.27))))
  (property "Footprint" "MCL8080_Library:Teensy40" (at 208.28 85.09 0) (effects (font (size 1.27 1.27)) (hide yes)))
  (property "Datasheet" "" (at 208.28 85.09 0) (effects (font (size 1.27 1.27)) (hide yes)))
  (property "Description" "" (at 218.44 90.17 0) (effects (font (size 1.27 1.27)) (hide yes)))
  (pin "12")
  (pin "17")
  (pin "7")
  (pin "14")
  (pin "11")
  (pin "9")
  (pin "21")
  (pin "27")
  (pin "5")
  (pin "6")
  (pin "8")
  (pin "10")
  (pin "13")
  (pin "15")
  (pin "16")
  (pin "19")
  (pin "20")
  (pin "22")
  (pin "18")
  (pin "23")
  (pin "24")
  (pin "25")
  (pin "26")
  (pin "41")
  (pin "37")
  (pin "35")
  (pin "34")
  (pin "33")
  (pin "36")
  (pin "43")
  (pin "40")
  (pin "31")
  (pin "32")
  (pin "30")
  (pin "48")
  (pin "54")
  (pin "45")
  (pin "46")
  (pin "51")
  (pin "42")
  (pin "53")
  (pin "52")
  (pin "47")
  (pin "50")
  (pin "39")
  (pin "28")
  (pin "49")
  (pin "44")
  (pin "38")
  (pin "2")
  (pin "3")
  (pin "29")
  (pin "4")
  (pin "1"))
 (symbol
  (lib_id "power:+5V")
  (at 252.73 114.3 270)
  (unit 1)
  (exclude_from_sim no)
  (in_bom yes)
  (on_board yes)
  (dnp no)
  (fields_autoplaced yes)
  (property "Reference" "#PWR05" (at 248.92 114.3 0) (effects (font (size 1.27 1.27)) (hide yes)))
  (property "Value" "+5V" (at 256.54 114.2999 90) (effects (font (size 1.27 1.27)) (justify left)))
  (property "Footprint" "" (at 252.73 114.3 0) (effects (font (size 1.27 1.27)) (hide yes)))
  (property "Datasheet" "" (at 252.73 114.3 0) (effects (font (size 1.27 1.27)) (hide yes)))
  (property "Description" "Power symbol creates a global label with name \"+5V\"" (at 252.73 114.3 0) (effects (font (size 1.27 1.27)) (hide yes)))
  (pin "1"))
 (symbol
  (lib_id "Device:R_US")
  (at 102.87 148.59 180)
  (unit 1)
  (exclude_from_sim no)
  (in_bom yes)
  (on_board yes)
  (dnp no)
  (fields_autoplaced yes)
  (property "Reference" "R4" (at 105.41 147.3199 0) (effects (font (size 1.27 1.27)) (justify right)))
  (property "Value" "1.2K" (at 105.41 149.8599 0) (effects (font (size 1.27 1.27)) (justify right)))
  (property "Footprint" "Resistor_THT:R_Axial_DIN0204_L3.6mm_D1.6mm_P5.08mm_Horizontal" (at 101.854 148.336 90) (effects (font (size 1.27 1.27)) (hide yes)))
  (property "Datasheet" "~" (at 102.87 148.59 0) (effects (font (size 1.27 1.27)) (hide yes)))
  (property "Description" "Resistor, US symbol" (at 102.87 148.59 0) (effects (font (size 1.27 1.27)) (hide yes)))
  (pin "1")
  (pin "2"))
 (symbol
  (lib_id "Device:C_Small")
  (at 45.72 73.66 0)
  (unit 1)
  (exclude_from_sim no)
  (in_bom yes)
  (on_board yes)
  (dnp no)
  (fields_autoplaced yes)
  (property "Reference" "C1" (at 48.26 72.3962 0) (effects (font (size 1.27 1.27)) (justify left)))
  (property "Value" "0.1uF" (at 48.26 74.9362 0) (effects (font (size 1.27 1.27)) (justify left)))
  (property "Footprint" "Capacitor_THT:CP_Radial_D5.0mm_P2.00mm" (at 45.72 73.66 0) (effects (font (size 1.27 1.27)) (hide yes)))
  (property "Datasheet" "~" (at 45.72 73.66 0) (effects (font (size 1.27 1.27)) (hide yes)))
  (property "Description" "Unpolarized capacitor, small symbol" (at 45.72 73.66 0) (effects (font (size 1.27 1.27)) (hide yes)))
  (pin "2")
  (pin "1"))
 (symbol
  (lib_id "power:GND")
  (at 102.87 156.21 0)
  (unit 1)
  (exclude_from_sim no)
  (in_bom yes)
  (on_board yes)
  (dnp no)
  (fields_autoplaced yes)
  (property "Reference" "#PWR09" (at 102.87 162.56 0) (effects (font (size 1.27 1.27)) (hide yes)))
  (property "Value" "GND" (at 102.87 161.29 0) (effects (font (size 1.27 1.27))))
  (property "Footprint" "" (at 102.87 156.21 0) (effects (font (size 1.27 1.27)) (hide yes)))
  (property "Datasheet" "" (at 102.87 156.21 0) (effects (font (size 1.27 1.27)) (hide yes)))
  (property "Description" "Power symbol creates a global label with name \"GND\" , ground" (at 102.87 156.21 0) (effects (font (size 1.27 1.27)) (hide yes)))
  (pin "1"))
 (sheet_instances
  (path ""
   (page "1")))
 (embedded_fonts no))
